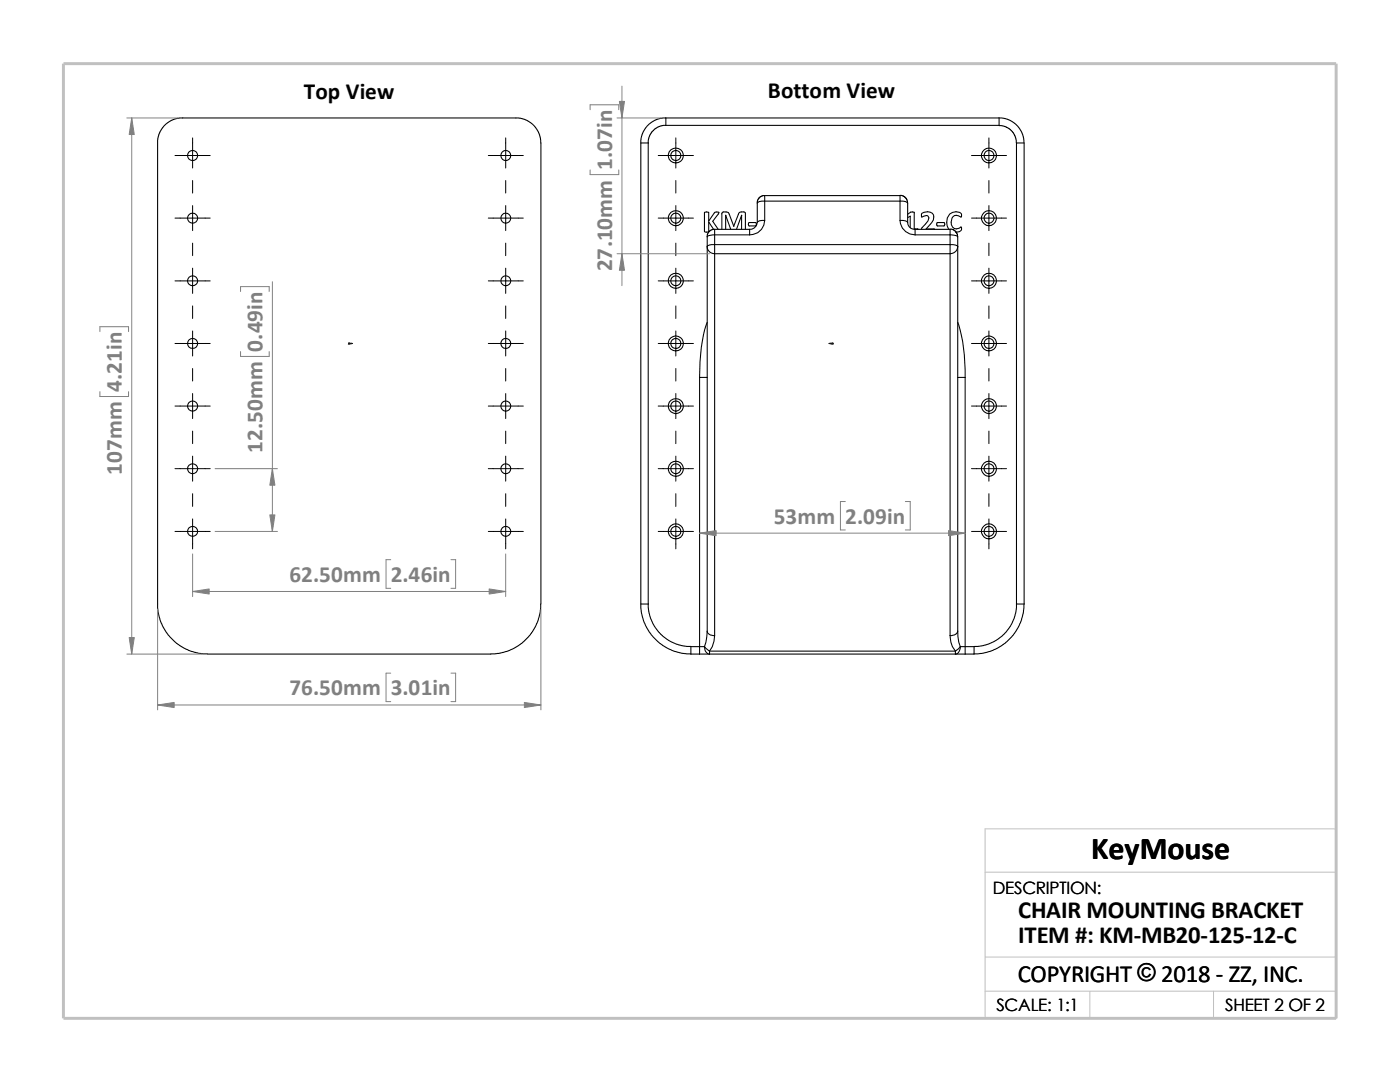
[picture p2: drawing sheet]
<svg xmlns="http://www.w3.org/2000/svg" width="279mm" height="216mm" viewBox="0 0 279 216" stroke-linecap="round" stroke-linejoin="round" font-family="sans-serif">
<path d="M196.6 174h70.1M196.6 197.8h70.1M196.6 191h70.1M217.5 197.8v5.4M242.2 197.8v5.4M26.8 203.2h239.9v-37.8h-70.1v37.8" fill="none" stroke="#c0c0c0" stroke-width=".2"/>
<path d="M12.7 12.7h254v190.5h-254z" fill="none" stroke="#c0c0c0" stroke-width=".59"/>
<g fill="none" stroke="#000" stroke-width=".21">
<path d="M31.5 28.5l.2-1.6 .9-1.7 1.5-1.1 1.7-.6h67.7l1.8 .6 1.4 1.1 1 1.7 .2 1.6v92M31.5 28.5v92.9l.4 2.3 .7 1.5 .9 1.5 1.4 1.4 1.8 1.2 1.6 .7 1.5 .4 1.6 .1M127.9 28.5v92M127.9 28.5h1.5M129.4 28.5v92M132.9 23.5l-.9 .1-1.1 .3-1.1 .7-.7 .6-1 1.7-.2 1.6M132.9 23.5h66.5M132.9 25h-.6l-.9 .3-1.1 .8-.8 1.3-.1 1.1M132.9 23.5v1.5M152.6 39l-.7 .2-.4 .3-.3 .5-.1 .5M152.6 39v1.1M152.6 39h27v1.1"/>
<path d="M179.6 39l.6 .1 .4 .3 .4 .5 .1 .6M199.4 23.5v1.5h-66.5M199.4 23.5l.9 .1 1 .3 .8 .4 .9 .8 1 1.5 .3 1v.9M199.4 25.1l1.3 .2 1.1 .7 .7 1 .4 1.5M202.9 28.5v92M202.9 28.5h1.5v92M141.1 49.2a1.45 1.45 0 0 0 1.5 1.4M141.1 47.2v2M141.1 49.2v76.7M142.4 45.8l-1-1.5v1.9l-.2 .1-.6-.1 .1-3.9 .7 .1v1.7l1.3-1.8 .8 .1-1.3 1.8 1.1 1.6M142.6 45.8l-.7 .1-.4 .3-.3 .5-.1 .5M142.6 45.8v1.1"/>
<path d="M142.6 48.8v1.8M142.6 48.8a1.51 1.51 0 0 0-1.5 .4M142.6 46.9a1.87 1.87 0 0 0-1.5 .3M142.6 50.6v76.2M142.6 45.8h7M142.6 50.6h47M142.6 48.8h47M142.6 46.9v1.9M142.6 46.9h7M144.8 43v2.8M144.8 43h.1M144.8 43l1 2.8"/>
<path d="M146.4 45.1l1-2.3a.49 .49 0 0 1 .5-.5h.6l.3 .2v3.3M146.4 45.1l-1-2.7-1-.1-.3 .1v.2v3.2M146.4 45.1h.1M148 43h.1M148 43l-1 2.8M148 43v2.8M149.4 44.4h1.4a.42 .42 0 0 1 0 .7h-1.3l-.1-.4zM149.6 45.8v1.1M151.1 44.4a1.5 1.5 0 0 1-1.5 1.4M151.1 40.5v3.9a1.51 1.51 0 0 1 1.5-.4M152.6 40.1a1.51 1.51 0 0 0-1.5 .4M152.6 44a2.92 2.92 0 0 1-3 2.9"/>
<path d="M152.6 40.1v3.9M152.6 40.1h27M179.6 44a1.68 1.68 0 0 1 1.5 .4M179.6 40.1a1.68 1.68 0 0 1 1.5 .4M179.6 44a2.95 2.95 0 0 0 3 2.9M179.6 40.1v3.9M181.1 44.4a1.36 1.36 0 0 0 1.5 1.4M181.1 42.8l.6-.5h.8v3.4l.7 .1M181.1 40.5v3.9M181.1 43.4l.6-.3v2.3M182.6 45.8h7v1.1M182.6 46.9h7"/>
<path d="M182.6 45.8v1.1M183.9 45.8l1.3-1.7 .2-.6-.4-.5-1.1 .3v-.6a1.6 1.6 0 0 1 2.4 .2 2.18 2.18 0 0 1-1 2.3l-.5 .5 1.7 .1M187 44.4h1.4a.42 .42 0 0 1 0 .7l-1.4-.1zM189.4 45.8a2.07 2.07 0 0 1-.2-2.5 2.07 2.07 0 0 1 2.3-.9l.4 .4v.5l-.4-.1a1.01 1.01 0 0 0-1.5 .3 1.42 1.42 0 0 0 .8 2.2l1-.4 .1 .2-.1 .5-.3 .2-.8 .2M189.6 48.8v1.8M189.6 50.6v76.2M189.6 46.9v1.9M189.6 45.7l.6 .1 .4 .3 .4 .5 .1 .6M189.6 48.8a1.68 1.68 0 0 1 1.5 .4M189.6 46.9a2.12 2.12 0 0 1 1.5 .3M191.1 47.2v2M191.1 49.2a1.52 1.52 0 0 1-1.5 1.4"/>
<path d="M191.1 49.2v76.7M139.6 75.3v53.7M139.6 75.3h1.5M141.1 64.3a31.6 31.6 0 0 0-1.5 11M191.1 75.3h1.5M191.1 64.3a30.5 30.5 0 0 1 1.5 11M192.6 75.3v53.7M107.9 120.5l-.1 1.6-.4 1.6-.6 1.5-1 1.5-1.7 1.7-1.4 .9-1.6 .7-1.6 .4-1.5 .1h-56.6M127.9 120.5h1.5M127.9 120.5l.1 1.8 .6 2 .9 1.8 1.1 1.2 1.7 1.5 1.7 1 2 .5 1.9 .2M129.4 120.5l.1 1.5 .4 1.5 .7 1.5 1.2 1.5 1.6 1.3 1.5 .7 1.5 .4 1.5 .1M137.9 130.5h1.7"/>
<path d="M139.6 129h1M139.6 129h-1.7v1.5M139.6 129v1.5M139.6 130.5h2M140.6 129l1 .9M140.6 129a1.3 1.3 0 0 0 1 1.5M141.1 125.9a1.27 1.27 0 0 0 1.5 .9M141.1 125.9l-.2 2.2-.3 .9M141.6 130.5h49.1M141.6 129.9h49.1M141.6 129.9v.6M142.6 126.8l-.1 1.1-.3 1.1-.6 .9"/>
<path d="M189.6 126.8a4.8 4.8 0 0 0 1.1 3.1M190.7 129.9v.6M190.7 130.5h1.9M191.1 125.9l.2 2.2 .3 .9M191.1 125.9a1.37 1.37 0 0 1-1.5 .9M191.6 129l-.9 .9M191.6 129a1.32 1.32 0 0 1-.9 1.5M191.6 129h1M192.6 129h1.8M192.6 129v1.5M194.4 129v1.5h-1.8M202.9 120.5l-.1 1.5-.4 1.5-.8 1.5-1.2 1.5-1.6 1.3-1.4 .7-1.6 .4-1.4 .1"/>
<path d="M202.9 120.5h1.5M204.4 120.5l-.2 1.8-.6 2-1.3 2.4-1.4 1.4-1.8 1.2-1.6 .7-1.5 .4-1.6 .1"/>
<circle cx="38.4" cy="31" r="1.01"/>
<circle cx="101" cy="31" r="1"/>
<circle cx="134.9" cy="31" r="1.01"/>
<circle cx="134.9" cy="31" r="1.51"/>
<circle cx="197.4" cy="31" r="1"/>
<circle cx="197.4" cy="31" r="1.49"/>
<circle cx="38.4" cy="43.5" r="1"/>
<circle cx="38.4" cy="56" r="1"/>
<circle cx="100.9" cy="43.5" r=".99"/>
<circle cx="101" cy="56" r=".99"/>
<circle cx="134.9" cy="56" r="1"/>
<circle cx="134.9" cy="43.5" r="1.51"/>
<circle cx="134.9" cy="56" r="1.51"/>
<circle cx="134.9" cy="43.5" r="1"/>
<circle cx="197.4" cy="56" r=".99"/>
<circle cx="197.4" cy="43.5" r="1.49"/>
<circle cx="197.4" cy="56" r="1.49"/>
<circle cx="197.4" cy="43.5" r=".99"/>
<circle cx="38.4" cy="68.5" r="1"/>
<circle cx="101" cy="68.5" r=".99"/>
<circle cx="134.9" cy="68.5" r="1"/>
<circle cx="134.9" cy="68.5" r="1.51"/>
<circle cx="197.4" cy="68.5" r=".99"/>
<circle cx="197.4" cy="68.5" r="1.49"/>
<circle cx="38.4" cy="93.5" r="1"/>
<circle cx="38.4" cy="81" r="1.01"/>
<circle cx="100.9" cy="93.5" r=".99"/>
<circle cx="101" cy="81" r="1"/>
<circle cx="134.9" cy="81" r="1.01"/>
<circle cx="134.9" cy="93.5" r="1.51"/>
<circle cx="134.9" cy="81" r="1.52"/>
<circle cx="134.9" cy="93.5" r="1"/>
<circle cx="197.4" cy="81" r="1"/>
<circle cx="197.4" cy="93.5" r="1.49"/>
<circle cx="197.4" cy="81" r="1.51"/>
<circle cx="197.4" cy="93.5" r=".99"/>
<circle cx="38.4" cy="106" r="1"/>
<circle cx="101" cy="106" r=".99"/>
<circle cx="134.9" cy="106" r="1"/>
<circle cx="134.9" cy="106" r="1.51"/>
<circle cx="197.4" cy="106" r=".99"/>
<circle cx="197.4" cy="106" r="1.49"/>
</g>
<g fill="#00f" stroke="#00f" stroke-width=".2">
<path d="M70 68.5h.4l-.4 .1z"/>
<path d="M165.4 68.5h.4v.1z"/>
</g>
<path d="M69.6 68.5h.8M69.6 68.4l.2 .3M69.7 68.5h.1M69.7 68.4v.3M69.8 68.4l-.3 .3M165.4 68.5h.9M166 68.4l.3 .3M166.1 68.5h.1M166.1 68.4v.3M166.2 68.4l-.3 .3" fill="none" stroke="#00f" stroke-width=".2"/>
<g fill="none" stroke="#000" stroke-width=".2">
<path d="M34.9 31h7.1M38.4 27.5v6M38.4 36v2.5M97.5 31h6.9M100.9 27.5v6M100.9 36v2.5M131.4 31h7M134.9 27.5v6M134.9 36v2.5M193.9 31h7M197.4 27.5v6M197.4 36v2.5"/>
<path d="M34.9 56h7.1M34.9 43.5h7.1M38.4 41v5M38.4 48.5v2.5M38.4 53.5v5M97.5 56h6.9M97.5 43.5h6.9M100.9 41v5M100.9 48.5v2.5M100.9 53.5v5M131.4 56h7M131.4 43.5h7"/>
<path d="M134.9 41v5M134.9 48.5v2.5M134.9 53.5v5M193.9 56h7M193.9 43.5h7M197.4 41v5M197.4 48.5v2.5M197.4 53.5v5M34.9 68.5h7.1M38.4 61v2.5M38.4 66v5M38.4 73.5v2.5"/>
<path d="M38.4 78.5v5M97.5 68.5h6.9M100.9 61v2.5M100.9 66v5M100.9 73.5v2.5M100.9 78.5v5M131.4 68.5h7M134.9 61v2.5M134.9 66v5M134.9 73.5v2.5M134.9 78.5v5M193.9 68.5h7"/>
<path d="M197.4 61v2.5M197.4 66v5M197.4 73.5v2.5M197.4 78.5v5M34.9 93.5h7.1M34.9 81h7.1M38.4 86v2.5M38.4 91v5M38.4 98.5v2.5M97.5 93.5h6.9M97.5 81h6.9M100.9 86v2.5"/>
<path d="M100.9 91v5M100.9 98.5v2.5M131.4 93.5h7M131.4 81h7M134.9 86v2.5M134.9 91v5M134.9 98.5v2.5M193.9 93.5h7M193.9 81h7M197.4 86v2.5M197.4 91v5M197.4 98.5v2.5"/>
<path d="M34.9 106h7.1M38.4 103.5v6M97.5 106h6.9M100.9 103.5v6M131.4 106h7M134.9 103.5v6M193.9 106h7M197.4 103.5v6"/>
</g>
<g fill="none" stroke="#808080" stroke-width=".2">
<path d="M124.1 17.2v39.8M25.3 23.5h10.1M26.3 23.5v107M117.8 21.9v-1h5.7v1M117.8 33.9v.9h5.7v-.9M123.1 23.5h8.8M48 58.2v-1h5.7v1M54.4 56.2v49.8M123.1 50.6h18.5M19.9 66.2v-1h5.8v1M19.9 78.1v1h5.8v-1M48 70.1v1h5.7v-1"/>
<path d="M42.9 93.5h12.5M38.4 110.5v8.5M38.4 118h62.5M42.9 106h12.5M78 111.7h-1v5.7h1M90 111.7h.9v5.7h-.9M100.9 110.5v8.5M139.6 106.4h53M168.7 100.1h-1v5.6h1M180.7 100.1h1v5.6h-1M25.3 130.5h15.1M31.5 121.5v20.1"/>
<path d="M78 134.3h-1v5.7h1M90 134.3h.9v5.7h-.9M107.9 121.5v20.1M31.5 140.7h76.4"/>
</g>
<g fill="#808080" stroke="#808080" stroke-width=".2">
<path d="M139.6 106.4l3.3-.5v1z"/>
<path d="M189.3 105.9l3.3 .5-3.3 .5z"/>
<path d="M124.1 50.6l.5 3.3h-1z"/>
<path d="M123.6 20.2h1l-.5 3.3z"/>
<path d="M26.3 23.5l.5 3.3h-1z"/>
<path d="M25.8 127.2h1l-.5 3.3z"/>
<path d="M31.5 140.7l3.3-.5v1z"/>
<path d="M104.6 140.2l3.3 .5-3.3 .5z"/>
<path d="M38.4 118l3.3-.5v1z"/>
<path d="M97.6 117.5l3.3 .5-3.3 .5z"/>
<path d="M54.4 93.5l.5 3.3h-1.1z"/>
<path d="M53.8 102.7h1.1l-.5 3.3z"/>
</g>
<text font-size="6.4" x="217.8" y="171.4">KeyMouse</text>
<g font-size="4.9">
<text x="203.2" y="183.2">CHAIR MOUNTING BRACKET</text>
<text x="203.2" y="188.1">ITEM #: KM-MB20-125-12-C</text>
<text x="203.1" y="195.9">COPYRIGHT © 2018 - ZZ, INC.</text>
</g>
<g font-size="4.6">
<text x="60.6" y="19.7">Top View</text>
<text x="153.2" y="19.6">Bottom View</text>
</g>
<g font-size="4.6" fill="#808080">
<text x="122.2" y="33.9" transform="rotate(-90 122.2 33.9)">1.07in</text>
<text x="122.2" y="54.1" transform="rotate(-90 122.2 54.1)">27.10mm</text>
<text x="52.4" y="70.1" transform="rotate(-90 52.4 70.1)">0.49in</text>
<text x="24.3" y="78.1" transform="rotate(-90 24.3 78.1)">4.21in</text>
<text x="24.3" y="94.8" transform="rotate(-90 24.3 94.8)">107mm</text>
<text x="52.4" y="90.4" transform="rotate(-90 52.4 90.4)">12.50mm</text>
<text x="154.4" y="104.5">53mm</text>
<text x="168.7" y="104.5">2.09in</text>
<text x="57.7" y="116.2">62.50mm</text>
<text x="78" y="116.2">2.46in</text>
<text x="57.7" y="138.8">76.50mm</text>
<text x="78" y="138.8">3.01in</text>
</g>
<g font-size="3.4">
<text x="198.2" y="178.5">DESCRIPTION:</text>
<text x="198.8" y="201.7">SCALE: 1:1</text>
<text x="244.5" y="201.7">SHEET 2 OF 2</text>
</g>
</svg>
